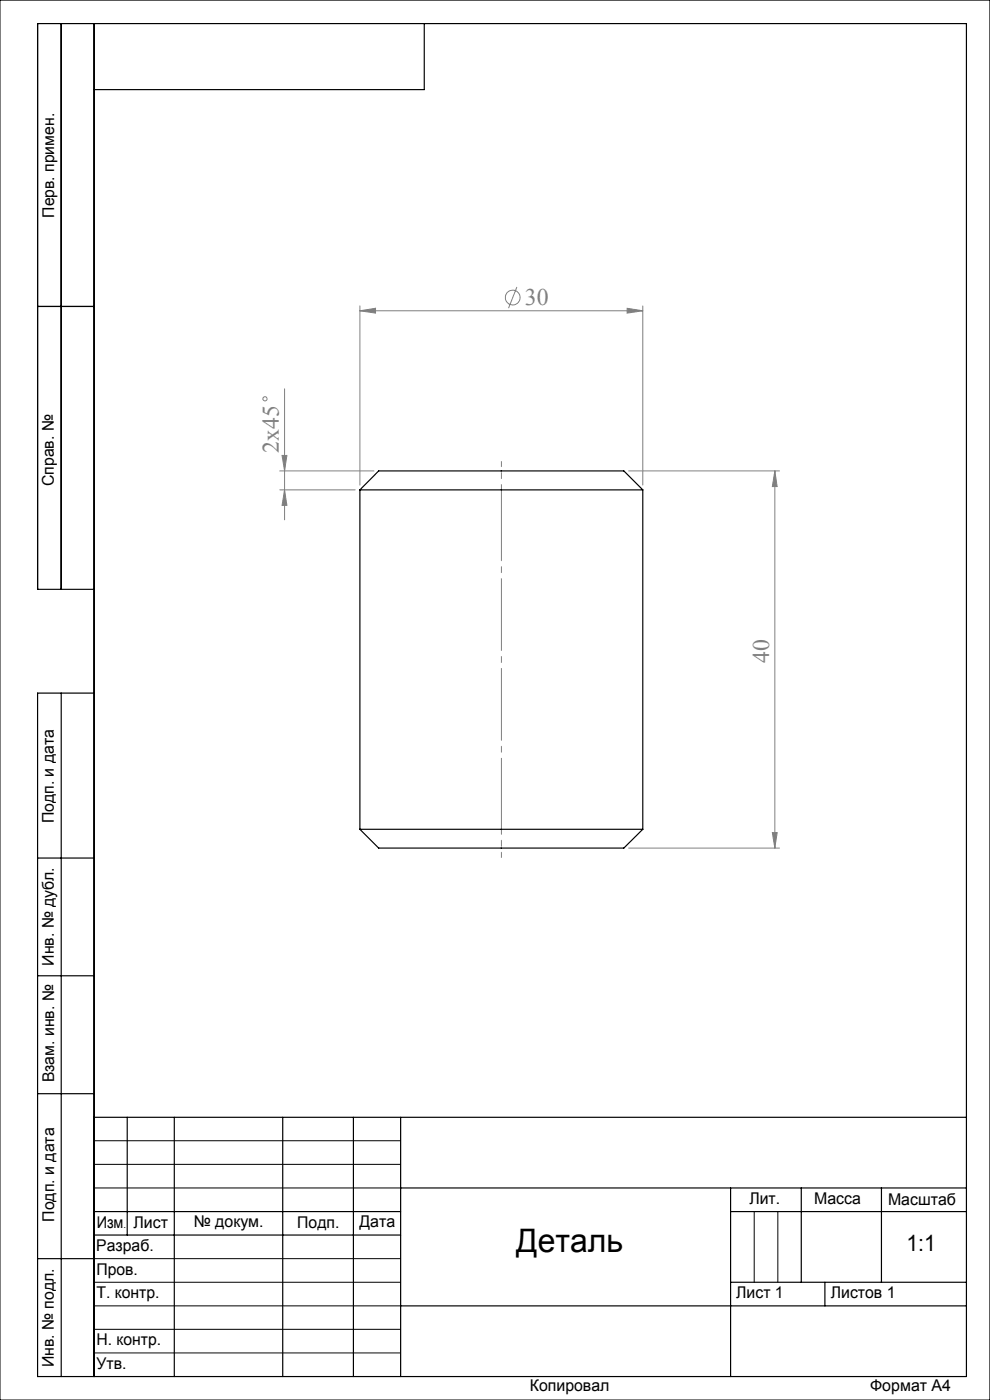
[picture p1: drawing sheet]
<svg xmlns="http://www.w3.org/2000/svg" width="210mm" height="297mm" viewBox="0 0 210 297" stroke-linecap="round" stroke-linejoin="round" font-family="sans-serif">
<g fill="none" stroke="#808080" stroke-width=".21">
<path d="M76.3 65.9l3.4-.5v1zM76.3 64.9v38M76.3 65.9h60M109.6 60.9l-1.7 4.5M133 65.4l3.3 .5-3.3 .5zM136.3 64.9v38M59.3 99.9h20M59.8 96.6h1.1l-.5 3.3zM60.4 82.5v27.8M133.3 99.9h32M164.4 99.9l.5 3.3h-1.1zM164.4 99.9v80"/>
<path d="M59.3 103.9h16.1M60.4 103.9l.5 3.3h-1.1zM133.3 179.9h32M163.8 176.6h1.1l-.5 3.3z"/>
<circle cx="108.8" cy="63.1" r="1.56"/>
<circle cx="56.2" cy="84.6" r=".45"/>
</g>
<path d="M106.4 103.9v72" fill="none" stroke="#808080" stroke-width=".21" stroke-dasharray="15.2 1.3 1.3 1.3" stroke-dashoffset=".2"/>
<path d="M106.4 103.9v-6M106.4 175.9v6" fill="none" stroke="#808080" stroke-width=".21" stroke-dasharray="15.2 1.3 1.3 1.3" stroke-dashoffset="14.1"/>
<path d="M0 0h210v297h-210zM20 242h65M20 247h65M20 252h65M160 257v15M165 257v15M20 267h65M20 272h65M20 277h65M20 282h65M20 287h65" fill="none" stroke="#000" stroke-width=".21"/>
<g fill="none" stroke="#000" stroke-width=".25">
<path d="M13 5v120M20 5v287M90 5v14h-70M8 65h12M20 125h-12v-120h197v287h-197v-145h12M13 147v145M8 182h12M8 207h12M8 232h12M20 237h185M27 237v25M37 237v55"/>
<path d="M60 237v55M75 237v55M85 237v55M20 257h65M85 252h120M155 252v40M155 257h50M170 252v20M187 252v20M8 267h12M20 262h65M85 277h120"/>
<path d="M155 272h50M175 272v5"/>
</g>
<g fill="#808080">
<path d="M133 65.4l3.3 .5-3.3 .5zM76.3 65.9l3.4-.5v1z"/>
<path d="M164.4 99.9l.5 3.3h-1.1zM163.8 176.6h1.1l-.5 3.3zM59.8 96.6h1.1l-.5 3.3zM60.4 103.9l.5 3.3h-1.1z"/>
</g>
<path d="M76.3 103.9h60M76.3 103.9l4-4h52l4 4M76.3 103.9v72M136.3 103.9v72M76.3 175.9h60M76.3 175.9l4 4h52l4-4" fill="none" stroke="#000" stroke-width=".25"/>
<text font-size="6.9" x="109.5" y="265.6">Деталь</text>
<g font-size="5" fill="#808080">
<text x="111.4" y="64.7">30</text>
<text x="59.2" y="96.1" transform="rotate(-90 59.2 96.1)">2х45</text>
<text x="163.2" y="140.6" transform="rotate(-90 163.2 140.6)">40</text>
</g>
<text font-size="4.8" x="192.3" y="265.3">1:1</text>
<g font-size="3.4">
<text x="11.5" y="46.2" transform="rotate(-90 11.5 46.2)">Перв. примен.</text>
<text x="11.4" y="103.2" transform="rotate(-90 11.4 103.2)">Справ. №</text>
<text x="11.4" y="174.7" transform="rotate(-90 11.4 174.7)">Подп. и дата</text>
<text x="11.5" y="204.9" transform="rotate(-90 11.5 204.9)">Инв. № дубл.</text>
<text x="11.5" y="229.6" transform="rotate(-90 11.5 229.6)">Взам. инв. №</text>
<text x="159" y="255.5">Лит.</text>
<text x="172.7" y="255.5">Масса</text>
<text x="188.4" y="255.6">Масштаб</text>
<text x="11.5" y="259.2" transform="rotate(-90 11.5 259.2)">Подп. и дата</text>
<text x="20.5" y="260.4">Изм</text>
<text x="28.3" y="260.4">Лист</text>
<text x="41.1" y="260.4">№ докум.</text>
<text x="63.1" y="260.4">Подп.</text>
<text x="76.2" y="260.4">Дата</text>
<text x="20.4" y="265.4">Разраб.</text>
<text x="20.5" y="275.4">Т. контр.</text>
<text x="20.5" y="270.4">Пров.</text>
<text x="156.2" y="275.4">Лист 1</text>
<text x="176.2" y="275.4">Листов 1</text>
<text x="20.5" y="285.4">Н. контр.</text>
<text x="11.4" y="290" transform="rotate(-90 11.4 290)">Инв. № подл.</text>
<text x="20.5" y="290.4">Утв.</text>
<text x="112.4" y="295">Копировал</text>
<text x="184.6" y="295">Формат А4</text>
</g>
<text font-size="2.1" x="26.2" y="260.4">.</text>
</svg>
